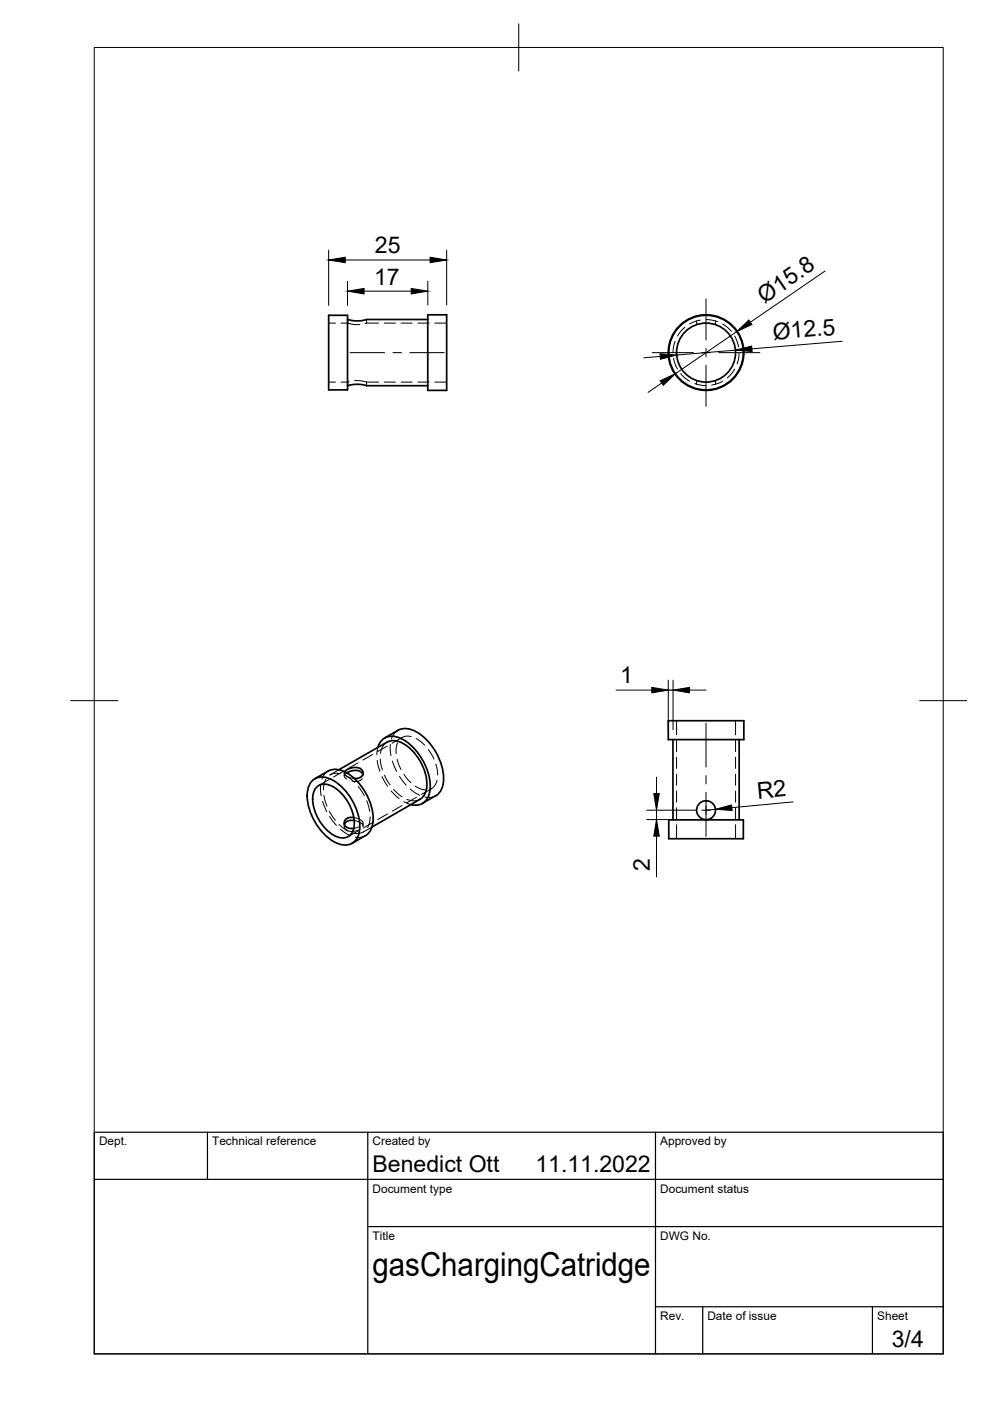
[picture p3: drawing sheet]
<svg xmlns="http://www.w3.org/2000/svg" width="210mm" height="297mm" viewBox="0 0 210 297" stroke-linecap="round" stroke-linejoin="round" font-family="sans-serif">
<!-- layer: Visible -->
<g fill="none" stroke="#000" stroke-width=".36">
<path d="M69.7 66.9h4v15.8h-4zM73.7 67.7l1.7 .3h1.4l.9-.3h13M90.7 66.7h4v16.1h-4zM73.7 81.8l1.7-.3h1.4l.9 .3h13M80.1 158.4a3.2 3.2 0 0 1 5.1-1.7 12.3 12.3 0 0 1 6 10.4 3.2 3.2 0 0 1-4.1 3.5M81.6 156.5l2.8-1.7a4.2 4.2 0 0 1 4.4 .7 12 12 0 0 1 5.1 10.8 3.4 3.4 0 0 1-1.5 2.4l-2.8 1.6M141.7 152.8h16v4h-16zM142.7 156.8v17M156.7 156.8v17M66.2 165.5a3.6 3.6 0 0 1 4.5 0 12 12 0 0 1 5.5 10.7 3.1 3.1 0 0 1-4.6 2.7 11.8 11.8 0 0 1-6.4-11.2l.2-.8zM66.8 165.1l2.8-1.6a4.5 4.5 0 0 1 4.8 .9 12.1 12.1 0 0 1 4.7 10.1 3.5 3.5 0 0 1-1.6 2.7l-2.9 1.6M67.3 166.7a3.3 3.3 0 0 1 4.1 .6 9.5 9.5 0 0 1 3.7 8.1 2.46 2.46 0 0 1-3.6 2 9.3 9.3 0 0 1-5.1-8.9l.2-.7z"/>
<path d="M71.9 163.2l10.2-5.9a4 4 0 0 1 4.2 .9 10.6 10.6 0 0 1 4.2 8.9 3.1 3.1 0 0 1-1.4 2.4l-10.2 5.9M73.1 163.6l.6-.5 1.4-.4 .8 .1 .7 .3 .4 .6-.2 .7-.7 .5-1 .2M73.5 163.9l1-.4 1-.2 1 .3 .4 .6M75 173.3l-1.3 .1-.5 .4-.2 .5 .1 .6 .4 .5 .8 .2h.7M75.1 174l-1.3 .1-.5 .3-.3 .4M141.8 173.8h15.8v4h-15.8z"/>
<circle cx="149.7" cy="74.8" r="6.3"/>
<circle cx="149.7" cy="74.8" r="7.9"/>
<circle cx="149.7" cy="74.8" r="8"/>
<circle cx="149.7" cy="171.8" r="2"/>
</g>
<!-- layer: Hidden -->
<g fill="none" stroke="#000" stroke-width=".21">
<path d="M69.7 68.5h1.4M72.3 68.5h1.4M73.7 68.5l1.2 .3h1.4M73.7 67.7v.8M77.7 68.5l-.3 .1M77.7 67.7v.8M77.7 68.5h2.6M81.4 68.5h2.4M85 68.5h2.4M88.6 68.5h2.4M92.2 68.5h2.5M142.8 76l.3 1 .5 1.2"/>
<path d="M143.1 72.4l-.2 .8-.2 1.6M144.3 79.2l.9 .9 1 .7M145.2 69.4l-1.6 1.9M147.7 68v.8M148.5 67.9l-1.4 .3-.9 .5M149.7 67.8h1.1l1.3 .4M151.7 68v.8M153.2 68.7l1 .7 .9 .9M155.8 71.3l.5 1.2 .3 1.1M155.8 78.3l-1.6 1.8M156.7 74.8l-.2 1.5-.2 .9M69.7 81h1.4"/>
<path d="M72.3 81h1.4M73.7 81v.8M74 80.9l-.3 .1M75.2 80.7h1.2l1.3 .3M77.7 81v.8M77.7 81h2.6M81.4 81h2.4M85 81h2.4M88.6 81h2.4M92.2 81h2.5M147.3 81.3l1.3 .4 1.1 .1M147.7 80.7v.8"/>
<path d="M151.7 80.7v.8M153.2 80.8l-.9 .5-1.4 .3M79 160l-2.1 1.1M80.1 158.5l-.2 1.5M82.1 157.3l-1 1-.4 1.4M82.1 158.2l-2.1 1.2M82.8 157.8l.1 2.4M84.3 157.5l-.3 1.2v1.1M84.4 154.8l-.7 .6-.7 1.3M85.3 156.4l-2.2 1.2M87.2 156.2h-.1a2.38 2.38 0 0 0-2.2 .4M88.2 156.6l1.9 1.4"/>
<path d="M90.8 158.9l1.2 2M143.4 152.8v3M143.4 157v2.4M156 152.8v3M156 157v2.4M68 166.4l.1 2.3M68.4 169.9l.9 2.2M68.7 168.6l.6 2.3M69.1 165.2l-.4 1.1-.1 1.2M69.6 163.5l-.7 .6-.7 1.1M69.7 165.3l-2.1 1.2M69.8 172l1.3 1.9"/>
<path d="M69.9 173.1l1.4 1.9M71.9 163.2l-1.9 1.1M71.9 174.8l1.9 1.4M72.2 164h-.5a2.48 2.48 0 0 0-1.8 .3M72.2 175.8l2 1.3M72.8 163.5l-2.1 1.2M73 163.9v.6M73 174.5v.6M73 174.8a1.42 1.42 0 0 0 2 1.5l1-.3M73.1 163.6l-.1 .4 .3 .5 .8 .3 1 .3M73.3 164.5l1.8 1.4M73.5 163.9l-.3 .2a.62 .62 0 0 0-.2 .6 .62 .62 0 0 0 .5 .5"/>
<path d="M75 173.3l1.3 .5 .6 .4v.4M75.1 174l1.5 .6 .4 .4-.1 .2M75.9 161.7l-2 1.2M75.9 166.7l1.3 2M75.9 176.2l-2.1 1.2M76 175.3l-1 .3M76.8 165.1l-.4 .4-.5 .2-1.3-.1M77 163.9v.6M77 174.5v.6M77.2 176.3l-1.4 .4-.9-.1M77.5 177.2l-.9 .3h-1.3M77.7 169.8l.7 2.2"/>
<path d="M78.5 173.2l-.1 1.2-.5 1.1M78.9 175.4l-1.9 1M79.1 174.4l-2.1 1.2M80 161.2l.5 2.3M80.6 160.9l.5 2.3M81 164.7l1.2 2M81.5 164.4l1.2 2M82.1 172.6l-2 1.2M82.9 167.7l1.7 1.6M83.2 161.4l.9 2.2M83.4 167.4l1.8 1.5M84.2 161l.8 2.2"/>
<path d="M84.7 164.6l1.4 1.9M85.2 170.8l-2 1.2M85.6 170l1.5 .6M85.6 164.2l1.5 1.7M87 167.3l2 1.3M88 166.7l1.2 .5 1 .3M88.3 169l-2 1.2M89 169.5l-1.3 .3-1.4-.3M91.5 167.2l-2.1 1.2M92.4 168.7a2.89 2.89 0 0 1-2.3 .3M92.4 162l.4 2.3M92.7 165.5l-.2 .4a2.29 2.29 0 0 1-1.2 1.4"/>
<path d="M143.4 160.6v2.3M143.4 164.1v2.4M143.4 167.7v2.4M143.4 171.3v2.4M143.4 174.8v3M156 160.6v2.3M156 164.1v2.4M156 167.7v2.4M156 171.3v2.4M156 174.8v3"/>
</g>
<!-- layer: BORDER -->
<path d="M20 10.1h180v276.9h-180zM110 5.1v10M15 148.6h10M195 148.6h10" fill="none" stroke="#000" stroke-width=".21"/>
<!-- layer: TITLEBLOCK -->
<path d="M20 240.1h180v46.9h-180zM20 250h180M44 240.1v9.9M78 240.1v46.9M139 240.1v46.9M78 260.1h122M139 277.1h61M149 277.1v9.9M185 277.1v9.9" fill="none" stroke="#000" stroke-width=".25"/>
<!-- layer: Smart Centers -->
<g fill="none" stroke="#000" stroke-width=".21">
<path d="M74.2 74.8h7.3M83.3 74.8h1.8M86.9 74.8h7.3M138.3 74.8h8.7M148.8 74.8h1.8M149.7 63.4v8.7M149.7 73.9v1.8M149.7 77.4v8.8M152.4 74.8h8.7M149.7 153.3v9.3M148.8 171.8h1.8M149.7 164.4v1.8"/>
<path d="M149.7 168v9.3"/>
</g>
<!-- layer: FD_Dimensions -->
<g fill="none" stroke="#000" stroke-width=".21">
<path d="M69.7 53v11.8M73.2 55.1h18M73.7 59.6v5.2M90.7 59.6v5.1M94.7 53v11.7M174.9 57.5l-15.8 10.8M77.2 61.7h10M140 75.6l-3.5 .3M155.9 74.2l-12.4 1.1M156.2 70.3l-13 8.9M178.6 72.4l-19.2 1.6M140.3 81.2l-2.9 2"/>
<path d="M130.6 146.3h7.6M141.7 144.2v10.5M141.7 146.3h1M142.7 144.2v10.5M146.2 146.3h3.5M137.1 171.8h10.5M137.1 173.8h10.5M139.2 164.8v3.5M139.2 171.8v2M139.2 177.3v8.6M151.7 171.6l-2 .2M168.1 170l-12.9 1.2"/>
</g>
<g fill="#000" stroke="#000" stroke-width=".21">
<path d="M69.7 55.1l3.5-.6v1.2zM91.2 54.5l3.5 .6-3.5 .6zM73.7 61.7l3.5-.5v1.1zM87.2 61.2l3.5 .5-3.5 .6zM139.9 75l3.6 .3-3.5 .9zM156.2 70.3l2.6-2.5 .6 1zM155.9 74.2l3.5-.8 .1 1.1zM140 80.7l3.2-1.5-2.6 2.5zM138.2 145.7l3.5 .6-3.5 .6zM142.7 146.3l3.5-.6v1.2zM138.6 168.3h1.2l-.6 3.5zM139.2 173.8l.6 3.5h-1.2z"/>
<path d="M151.7 171.6l3.4-.9 .1 1.1z"/>
</g>
<text font-size="7" x="79" y="270.6">gasChargingCatridge</text>
<g font-size="4.9">
<text x="79.5" y="53.7">25</text>
<text x="79.3" y="60.3">17</text>
<text x="162.1" y="64.4" transform="rotate(-34 162.1 64.4)">Ø15.8</text>
<text x="164" y="72" transform="rotate(-5 164 72)">Ø12.5</text>
<text x="131.5" y="144.9">1</text>
<text x="160.7" y="169.3" transform="rotate(-5 160.7 169.3)">R2</text>
<text x="137.8" y="184.6" transform="rotate(-90 137.8 184.6)">2</text>
<text x="79" y="248.5">Benedict Ott</text>
<text x="113.5" y="248.5">11.11.2022</text>
<text x="189.1" y="285.7">3/4</text>
</g>
<g font-size="2.5">
<text x="21" y="242.9">Dept.</text>
<text x="45" y="242.9">Technical reference</text>
<text x="79" y="242.9">Created by</text>
<text x="140" y="242.9">Approved by</text>
<text x="79" y="252.8">Document type</text>
<text x="140" y="252.8">Document status</text>
<text x="79" y="262.9">Title</text>
<text x="140" y="262.9">DWG No.</text>
<text x="140" y="279.9">Rev.</text>
<text x="150" y="279.9">Date of issue</text>
<text x="186" y="279.9">Sheet</text>
</g>
</svg>
